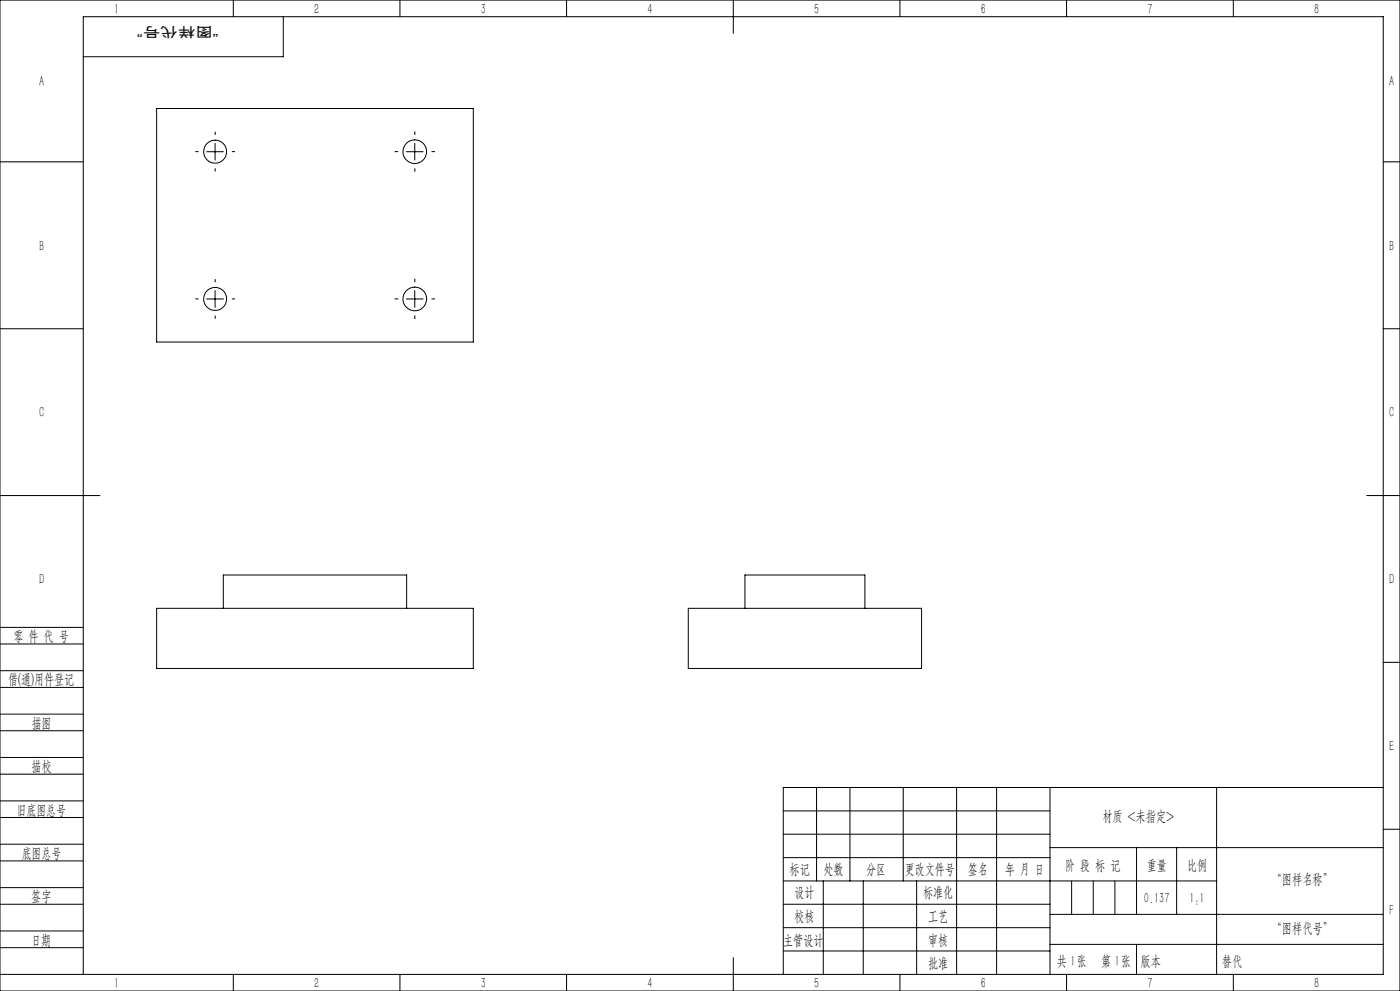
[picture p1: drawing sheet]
<svg xmlns="http://www.w3.org/2000/svg" width="420mm" height="297mm" viewBox="0 0 420 297" stroke-linecap="round" stroke-linejoin="round" font-family="sans-serif">
<g fill="none" stroke="#000" stroke-width=".3">
<path d="M0 0h420v297h-420zM70 0v5M85 5v12h-60M120 0v5M170 0v5M220 0v10M270 0v5M320 0v5M370 0v5M47 32.5h95v70h-95zM0 48.5h25M62 45.5h5"/>
<path d="M64.5 43v5M121.9 45.5h5M124.4 43v5M415 48.5h5M0 98.5h25M62 89.6h5M64.5 87.1v5M121.9 89.6h5M124.4 87.1v5M415 98.5h5M0 148.5h30M410 148.5h10"/>
<path d="M0 193h25M0 188h25M47 182.3h95v18h-95zM67 182.3v-10h55v10M206.5 182.3h70v18h-70zM223.5 182.3v-10h36v10M415 198.5h5M0 206h25M0 201h25M0 219h25M0 214h25M0 232h25"/>
<path d="M0 227h25M245 236v28M255 236v28M271 236v28M287 236v56M299 236v56M315 236v56M365 236v56M415 236h-180v56M0 245h25M0 240h25M0 258h25"/>
<path d="M0 253h25M235 243h80M235 250h80M235 257h80M315 254h100M341 254v20M353 254v20M415 248.5h5M0 271h25M0 266h25M0 279h25M235 271h80"/>
<path d="M235 264h130M235 278h80M247 264v28M259 264v28M275 264v28M315 274h100M0 284h25M0 292h415v-287h-390v287M70 292v5M120 292v5M170 292v5M220 287v10"/>
<path d="M235 285h80M270 292v5M315 283h100M320 292v5M370 292v5"/>
<circle cx="64.5" cy="45.5" r="3.5"/>
<circle cx="124.4" cy="45.5" r="3.6"/>
<circle cx="64.5" cy="89.6" r="3.5"/>
<circle cx="124.4" cy="89.6" r="3.6"/>
</g>
<g fill="none" stroke="#000" stroke-width=".3" stroke-dasharray="30.5 1.3 1.3 1.3" stroke-linecap="butt">
<path d="M59.6 45.4h-1M64.6 40.4v-.9M64.6 50.4v1M69.6 45.4h.9M119.4 45.4h-1M124.4 40.4v-1M124.4 50.4v1.1M129.4 45.4h1.1M59.6 89.6h-1M64.6 84.6v-1M64.6 94.6v.9M69.6 89.6h.9"/>
<path d="M119.4 89.6h-1M124.4 84.6v-1.1M124.4 94.6v1M129.4 89.6h1.1"/>
</g>
<path d="M321.5 264v10M328 264v10M334.5 264v10M341 283v9" fill="none" stroke="#0a0605" stroke-width=".3"/>
<g font-size="4.4">
<text x="34.2" y="4.2">1</text>
<text x="94.2" y="4.2">2</text>
<text x="144.2" y="4.2">3</text>
<text x="194.2" y="4.2">4</text>
<text x="244.2" y="4.2">5</text>
<text x="294.2" y="4.2">6</text>
<text x="344.2" y="4.2">7</text>
<text x="394.2" y="4.2">8</text>
<text x="11.7" y="25.9">A</text>
<text x="416.7" y="25.9">A</text>
<text x="11.7" y="75.1">B</text>
<text x="416.7" y="75.1">B</text>
<text x="11.7" y="125.1">C</text>
<text x="416.7" y="125.1">C</text>
<text x="11.7" y="175.1">D</text>
<text x="416.7" y="175.1">D</text>
<text x="4" y="192">零 件 代 号</text>
<text x="2.5" y="205.1">借(通)用件登记</text>
<text x="9.5" y="218.1">描图</text>
<text x="416.7" y="225.1">E</text>
<text x="9.5" y="231.1">描校</text>
<text x="5" y="244.2">旧底图总号</text>
<text x="330.7" y="246.2">材质 &lt;未指定&gt;</text>
<text x="6.5" y="257.2">底图总号</text>
<text x="236.9" y="261.9">标记</text>
<text x="247.1" y="261.9">处数</text>
<text x="259.9" y="261.9">分区</text>
<text x="271.5" y="261.9">更改文件号</text>
<text x="290.4" y="261.9">签名</text>
<text x="301.5" y="261.9">年 月 日</text>
<text x="319.5" y="260.6">阶 段 标 记</text>
<text x="344" y="260.6">重量</text>
<text x="356.1" y="260.6">比例</text>
<text x="238.3" y="268.9">设计</text>
<text x="276.9" y="268.9">标准化</text>
<text x="381.5" y="264.8">“图样名称”</text>
<text x="9.4" y="270.1">签字</text>
<text x="343.2" y="270.7">0.137</text>
<text x="356.8" y="270.7">1:1</text>
<text x="416.8" y="274.4">F</text>
<text x="238.3" y="276.1">校核</text>
<text x="278.4" y="276">工艺</text>
<text x="381.5" y="279.6">“图样代号”</text>
<text x="9.4" y="283.2">日期</text>
<text x="234.9" y="283.3">主管设计</text>
<text x="278.4" y="283.3">审核</text>
<text x="278.4" y="290.2">批准</text>
<text x="317.1" y="289.4">共 张</text>
<text x="321.1" y="289.4">1</text>
<text x="330.3" y="289.4">第 张</text>
<text x="334.5" y="289.4">1</text>
<text x="342.1" y="289.4">版本</text>
<text x="34.2" y="296.2">1</text>
<text x="94.2" y="296.2">2</text>
<text x="144.2" y="296.2">3</text>
<text x="194.2" y="296.2">4</text>
<text x="244.2" y="296.2">5</text>
<text x="294.2" y="296.2">6</text>
<text x="344.2" y="296.2">7</text>
<text x="394.2" y="296.2">8</text>
</g>
<text font-size="4.4" fill="#0a0605" x="366.6" y="289.4">替代</text>
<text font-size="4.1" fill="#0a0605" x="65.6" y="8" transform="rotate(-180 65.6 8)">“图样代号”</text>
</svg>
